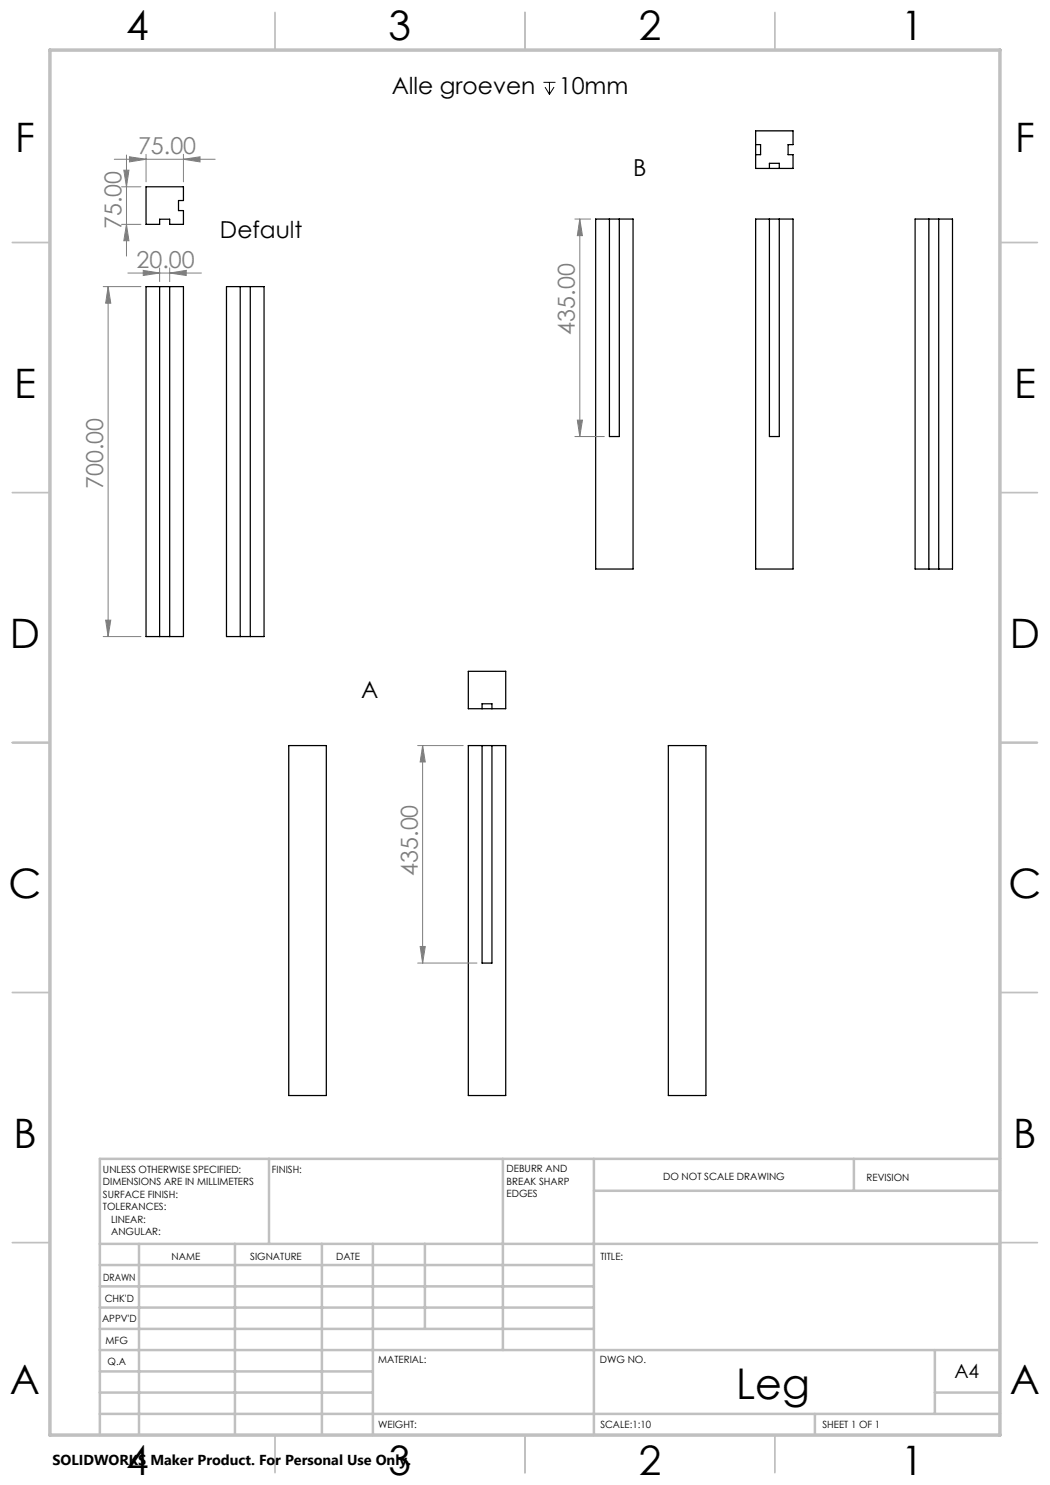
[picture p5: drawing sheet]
<svg xmlns="http://www.w3.org/2000/svg" width="210mm" height="297mm" viewBox="0 0 210 297" stroke-linecap="round" stroke-linejoin="round" font-family="sans-serif">
<g fill="none" stroke="#000" stroke-width=".25">
<path d="M29.2 37.4h7.5v2.7h-1v2h1v2.8h-2.8v-1.1h-2v1.1h-2.7zM151.1 26.2h7.5v2.7h-1v2h1v2.8h-7.5zM151.1 28.9h1v2h-1M153.9 33.7v-1h2v1M29.2 57.3h7.5v70h-7.5zM31.9 57.3v70M33.9 57.3v70M45.3 57.3h7.5v70h-7.5zM48 57.3v70M50.1 57.3v70M119.1 43.8h7.5v70h-7.5zM121.9 43.8v43.5h2v-43.5"/>
<path d="M151.1 43.8h7.5v70h-7.5zM153.9 43.8v43.5h2v-43.5M183 43.8h7.5v70h-7.5zM185.8 43.8v70M187.7 43.8v70M93.7 134.3h7.4v7.4h-7.4zM57.7 149.1h7.6v70h-7.6zM93.7 149.1h7.4v70h-7.4zM96.4 141.7v-.9h2v.9M96.4 149.1v43.5h2v-43.5M133.7 149.1h7.5v70h-7.5z"/>
</g>
<path d="M108.7 16.5h2.4M109 17.4l.9 1.5M109.9 16.5v2.4M110.8 17.4l-.9 1.5" fill="none" stroke="#000" stroke-width=".2"/>
<g fill="none" stroke="#808080" stroke-width=".2">
<path d="M22.9 31.9h20.1M24.3 37.4h3.9M24.8 34h1l-.5 3.4zM25.3 31v20.2M25.9 31.4l3.3 .5-3.3 .5zM29.2 30.9v5.5M36.7 31.9l3.3-.5v1zM36.7 30.9v5.5M20.6 57.3h7.6M21.6 57.3l.6 3.3h-1.1zM21.6 57.3v70M24.3 44.9h3.9"/>
<path d="M25.3 44.9l.5 3.3h-1zM25.6 54.6h14.7M28.6 54.1l3.3 .5-3.3 .5zM31.9 53.6v2.7M33.9 54.6l3.4-.5v1zM33.9 53.6v2.7M115 43.8h3.1M116 43.8v43.5M116 43.8l.5 3.3h-1zM115 87.3h5.9M115.5 84h1l-.5 3.3zM20.6 127.3h7.6"/>
<path d="M21.1 124h1.1l-.6 3.3zM83.5 149.1h9.1M84.5 149.1v43.5M84.5 149.1l.6 3.3h-1.1zM83.5 192.6h11.9M84 189.3h1.1l-.6 3.3z"/>
</g>
<g fill="none" stroke="#c0c0c0" stroke-width=".35">
<path d="M55 2.5v7.5M105 2.5v7.5M155 2.5v7.5M2.5 48.5h7.5M200 48.5h7.5M2.5 98.5h7.5M200 98.5h7.5M2.5 148.5h7.5M200 148.5h7.5M2.5 198.5h7.5M200 198.5h7.5M2.5 248.5h7.5"/>
<path d="M200 248.5h7.5M55 287v7.5M105 287v7.5M155 287v7.5"/>
</g>
<g fill="none" stroke="#c0c0c0" stroke-width=".5">
<path d="M53.8 231.8v17M100.6 231.8v38.2M118.8 231.8v55.2M118.8 238.2h81.2M170.8 231.8v6.4M200 231.8h-180v55.2M20 248.8h180M20 257.3h98.8M20 253h98.8M27.8 248.8v38.2M47 248.8v38.2M64.4 248.8v38.2"/>
<path d="M74.6 248.8v38.2M85 248.8v17M20 265.8h98.8M20 261.5h98.8M20 278.5h54.6M20 274.3h54.6M20 270h180M187 278.5h13M187 270v12.8M20 282.8h180M163 282.8v4.2"/>
</g>
<path d="M10 10h190v277h-190z" fill="none" stroke="#c0c0c0" stroke-width=".7"/>
<g fill="#808080">
<path d="M36.7 31.9l3.3-.5v1zM25.9 31.4l3.3 .5-3.3 .5z"/>
<path d="M28.6 54.1l3.3 .5-3.3 .5zM33.9 54.6l3.4-.5v1z"/>
<path d="M115.5 84h1l-.5 3.3zM116 43.8l.5 3.3h-1zM84 189.3h1.1l-.6 3.3zM84.5 149.1l.6 3.3h-1.1z"/>
<path d="M21.6 57.3l.6 3.3h-1.1zM21.1 124h1.1l-.6 3.3zM24.8 34h1l-.5 3.4zM25.3 44.9l.5 3.3h-1z"/>
</g>
<text font-size="8.5" x="147.2" y="279.7">Leg</text>
<g font-size="8.1">
<text x="25.2" y="8">4</text>
<text x="77.7" y="8">3</text>
<text x="127.7" y="8">2</text>
<text x="180.2" y="8">1</text>
<text x="3" y="30.4">F</text>
<text x="203" y="30.4">F</text>
<text x="2.8" y="79.6">E</text>
<text x="202.8" y="79.6">E</text>
<text x="2" y="129.6">D</text>
<text x="202" y="129.6">D</text>
<text x="1.7" y="179.6">C</text>
<text x="201.7" y="179.6">C</text>
<text x="2.7" y="229.6">B</text>
<text x="202.7" y="229.6">B</text>
<text x="2" y="278.9">A</text>
<text x="202" y="278.9">A</text>
<text x="25.2" y="295">4</text>
<text x="77.7" y="295">3</text>
<text x="127.7" y="295">2</text>
<text x="180.2" y="295">1</text>
</g>
<g font-size="4.7">
<text x="78.3" y="18.8">Alle groeven</text>
<text x="111.8" y="18.8">10mm</text>
<text x="126.7" y="35.1">B</text>
<text x="44" y="47.6">Default</text>
<text x="72.2" y="139.5">A</text>
</g>
<g font-size="4.7" fill="#808080">
<text x="27.6" y="30.8">75.00</text>
<text x="24.3" y="45.8" transform="rotate(-90 24.3 45.8)">75.00</text>
<text x="27.3" y="53.6">20.00</text>
<text x="115" y="66.9" transform="rotate(-90 115 66.9)">435.00</text>
<text x="20.6" y="97.8" transform="rotate(-90 20.6 97.8)">700.00</text>
<text x="83.5" y="175.1" transform="rotate(-90 83.5 175.1)">435.00</text>
</g>
<text font-size="3.9" x="190.9" y="275.5">A4</text>
<text font-size="2.9" x="10.5" y="292.9">SOLIDWORKS Maker Product. For Personal Use Only.</text>
<g font-size="2">
<text x="20.6" y="234.6">UNLESS OTHERWISE SPECIFIED:</text>
<text x="20.6" y="237.1">DIMENSIONS ARE IN MILLIMETERS</text>
<text x="20.6" y="239.6">SURFACE FINISH:</text>
<text x="54.4" y="234.6">FINISH:</text>
<text x="101.3" y="234.5">DEBURR AND</text>
<text x="101.3" y="237">BREAK SHARP</text>
<text x="101.3" y="239.5">EDGES</text>
<text x="132.6" y="236">DO NOT SCALE DRAWING</text>
<text x="173.3" y="236.2">REVISION</text>
<text x="20.6" y="242.1">TOLERANCES:</text>
<text x="22.2" y="244.6">LINEAR:</text>
<text x="22.2" y="247.1">ANGULAR:</text>
<text x="34.3" y="252">NAME</text>
<text x="50" y="251.9">SIGNATURE</text>
<text x="67.2" y="251.9">DATE</text>
<text x="120.1" y="251.9">TITLE:</text>
<text x="20.6" y="256.1">DRAWN</text>
<text x="20.9" y="260.3">CHK'D</text>
<text x="20.4" y="264.4">APPV'D</text>
<text x="21.1" y="268.8">MFG</text>
<text x="21.5" y="273">Q.A</text>
<text x="75.6" y="272.5">MATERIAL:</text>
<text x="120" y="272.5">DWG NO.</text>
<text x="75.6" y="285.5">WEIGHT:</text>
<text x="120.1" y="285.6">SCALE:1:10</text>
<text x="164.5" y="285.6">SHEET 1 OF 1</text>
</g>
</svg>
